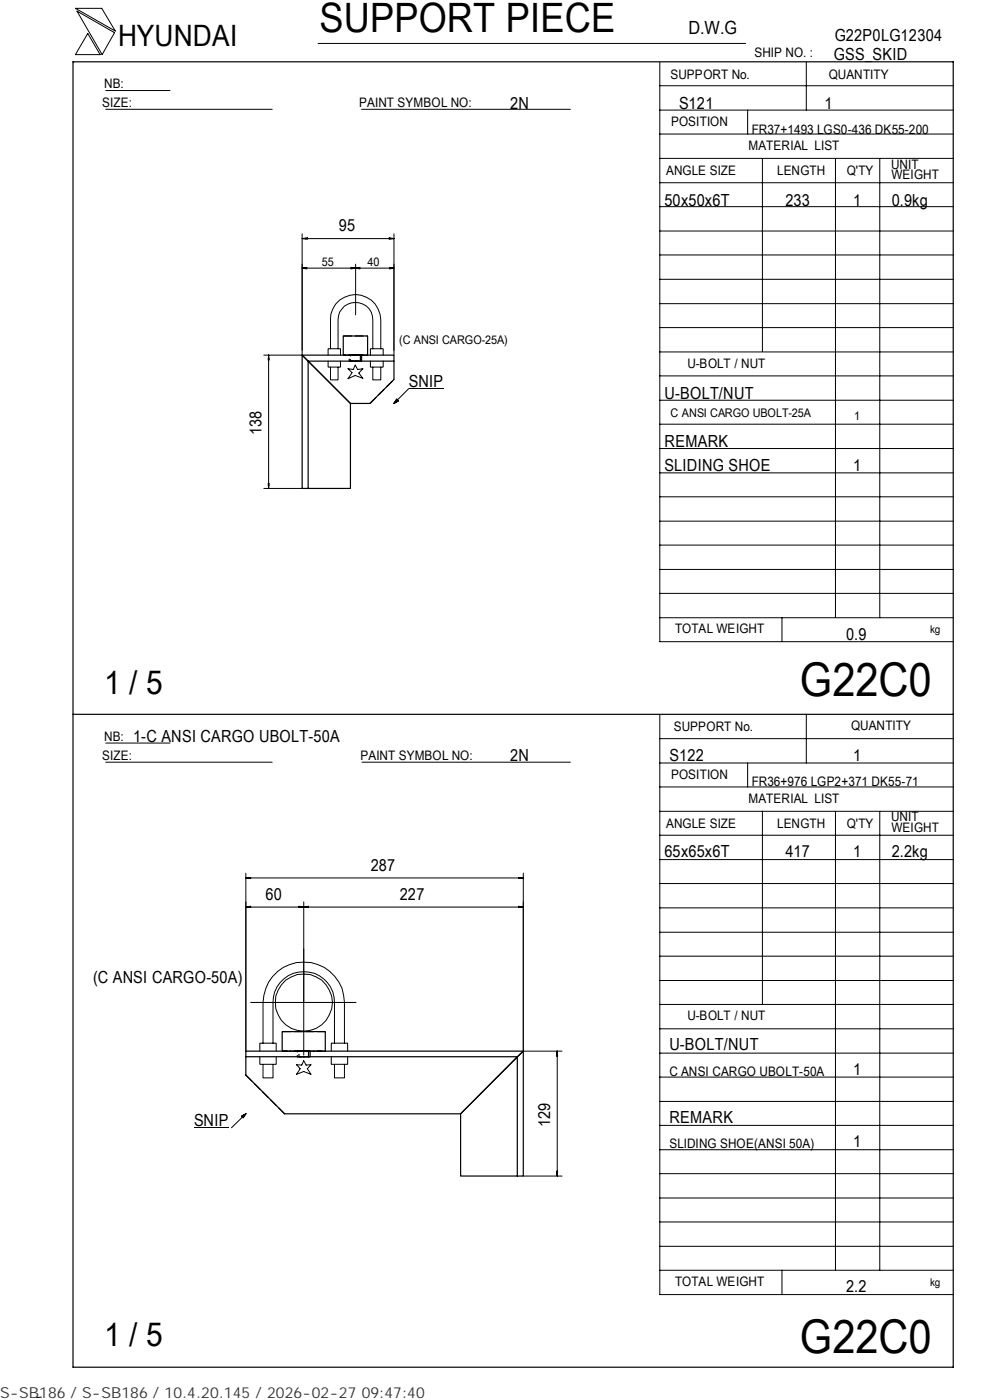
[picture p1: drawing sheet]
<svg xmlns="http://www.w3.org/2000/svg" width="210mm" height="297mm" viewBox="0 0 210 297" stroke-linecap="round" stroke-linejoin="round" font-family="sans-serif">
<g fill="none" stroke="#000" stroke-width=".21">
<path d="M16 1.8h5.6l2.9 4.8zM16.3 2.4l8 4.5-2.6 4.7zM18.6 7.1l2.6 4.5h-5.2zM22.4 19.2h13.7M67.5 9.2h90.6M139.9 18.2h62.3M139.9 13.2v122.9h62.3M171 13.1v10.3M22.4 23.2h35.3M76.7 23.2h44.3M139.9 38.8h62.3M139.9 33.6h62.3"/>
<path d="M139.9 28.4h62.3M139.9 23.4h62.3M158.6 23.4v5M161.7 33.6v41M177.2 33.7v97.4M186.6 33.7v97.4M64.1 56.9h19.5M64.1 49.6v25.7h-8.1M64.1 56.9l1 .2M64.1 50.6l1.1-.1v.2zM64.1 50.6h19.5M64.8 50.5v.2"/>
<path d="M65.1 56.7l-1 .2M74.4 56.7l1 .2M75.4 56.9l-1 .2M75.4 56v10.8M75.4 56.9l1 .2M76.4 56.7l-1 .2M82.5 50.5l1.1 .1-1.1 .1zM82.6 56.7l1 .2M82.9 50.5v.2M83.6 56.9l-1 .2M83.6 49.6v25.7M139.9 59.3h62.3"/>
<path d="M139.9 54.1h62.3M139.9 49h62.3M139.9 43.8h62.3M56.9 76.1h.2M57 75.3l.1 1.1h-.2zM57 75.3v28.3M69.6 76.6v1.3h2.6v-1.3M69.6 75.3v-1.3h2.6v1.3M70.1 74v-6.2a5.3 5.3 0 0 1 5.3-5.3 5.3 5.3 0 0 1 5.4 5.3v6.2M70.1 77.9v2.7h1.6v-2.7M71.7 74v-6.2a3.7 3.7 0 0 1 3.7-3.6 3.7 3.7 0 0 1 3.7 3.6v6.2M73.8 78.2l1.1 .2 .4-.9 .6 .9 1.1-.2-.9 1 .9 1.1-1.7-.6-1.5 .6 .9-1.2z"/>
<path d="M78.6 76.6v1.3h2.7v-1.3M78.6 75.3v-1.3h2.7v1.3M79.1 77.9v2.7h1.7v-2.7M139.9 79.7h62.3M139.9 74.7h62.3M139.9 69.5h62.3M139.9 64.4h62.3M84.1 84.7l.4 .4-.9 .5zM94.1 82.5h-7.4l-3.1 3.1M139.9 95.2h62.3M139.9 90h62.3M139.9 84.9h62.3"/>
<path d="M56 103.6h8.1M56.9 102.6h.2l-.1 1zM56.9 102.9h.2M139.9 100.3h62.3M139.9 115.6h62.3M139.9 110.6h62.3M139.9 105.4h62.3M139.9 131.1h62.3M139.9 125.9h62.3M139.9 120.8h62.3M165.9 131.1v5M22.4 157.6h13.7"/>
<path d="M139.9 151.7v122.9h62.3M139.9 156.7h62.3M171 151.5v10.4M22.4 161.7h35.3M76.8 161.7h44.2M139.9 177.2h62.3M139.9 172.1h62.3M139.9 167h62.3M139.9 161.9h62.3M158.6 161.9v5.1M161.7 172.1v41M177.2 172.2v97.3"/>
<path d="M186.6 172.2v97.3M52.1 185.2v37.8M52.1 186.3l1.1-.1v.1zM52.1 186.3h58.9M52.1 192.4l1.1-.1v.2zM52.1 192.4h58.9M52.8 186.2v.1M52.8 192.4h.1M63.4 192.3l1 .1-1 .1zM63.7 192.4h.1M64.4 192.4l1-.1v.2zM64.4 191.3v32.5"/>
<path d="M65.1 192.4h.1M110 192.3l1 .1-1 .1zM110 186.2l1 .1h-1zM110.3 186.2v.1M110.3 192.4h.1M111 185.2v37.8h8.2M139.9 182.4h62.3M139.9 197.8h62.3M139.9 192.6h62.3M139.9 187.4h62.3M53.2 212.7h22.3M139.9 218.3h62.3"/>
<path d="M139.9 213.1h62.3M139.9 208h62.3M139.9 202.9h62.3M41.1 239.3h7.4M51.2 236.8l.9-.5-.5 .8zM52.1 236.3l-3 3M55.1 224.2v1.6h3.5v-1.6M55.1 223v-1.7h3.5v1.7M55.8 221.3v-8.6a8.6 8.6 0 0 1 8.6-8.6 8.6 8.6 0 0 1 8.7 8.6v8.6M55.8 225.8v2.9h2.1v-2.9M57.9 221.3v-8.6a6.5 6.5 0 0 1 6.5-6.5 6.5 6.5 0 0 1 6.5 6.5v8.6M62.9 225.9l1.1 .1 .4-1 .5 1 1-.1-.7 .8 .7 1.2-1.5-.6-1.5 .6 .8-1.2z"/>
<path d="M70.3 224.2v1.6h3.4v-1.6M70.3 223v-1.7h3.4v1.7M70.9 225.8v2.9h2.2v-2.9M118.1 223.7h.1M118.2 223l.1 1h-.3zM118.2 223v26.5M139.9 238.7h62.3M139.9 233.7h62.3M139.9 228.5h62.3M139.9 223.4h62.3M111 249.5h8.2M118 248.5h.3l-.1 1z"/>
<path d="M118.1 248.8h.1M139.9 259.2h62.3M139.9 254.2h62.3M139.9 249h62.3M139.9 243.9h62.3M139.9 269.5h62.3M139.9 264.4h62.3M165.9 269.5v5.1M8.8 296.4l-1 .1"/>
<circle cx="64.4" cy="212.7" r="6.1"/>
</g>
<path d="M15.5 13.1h186.7v277h-186.7zM72.8 75.3v-4h5.2v4M83.6 76.6v3.9l-5.1 5.1h-4.2l-10.2-10.3h19.5v1.3h-18.2v27h8.9v-18l-10.2-10.3v28.3h1.3M15.5 151.5h186.7M52.1 224.2v3.9l8.3 8.2h37.3l12-12.1M52.1 223h58.9l-1.3 1.2h-57.6zM59.8 223v-4.1h9.2v4.1M109.7 224.2v25.3h-12v-13.2l13.3-13.3v26.5h-1.3" fill="none" stroke="#000" stroke-width=".25"/>
<path d="M74.3 75.3h2.1M76.4 76.6h-2.1" fill="none" stroke="#000" stroke-width=".25" stroke-dasharray="1.2 .3" stroke-linecap="butt"/>
<path d="M72.8 71.3h5.2M72.8 75.3h5.2h-5.2M75.4 76.6h-1.3v-1.3h2.6v1.3h-1.3M75.9 75.3h.5v1.3h-2.1v-1.3h1.6M78.5 85.6l5.1-5.1M59.8 218.9h9.2M52.1 228.1l8.3 8.2M59.8 223h9.2h-9.2M64.9 223h.5v1.2h-2v-1.2h1.5M65.7 223l.1 1.2h-2.7v-1.2h2.6" fill="none" stroke="#000" stroke-width=".25" stroke-dasharray="1.9 .6" stroke-linecap="butt"/>
<path d="M74.1 75.3h2.6M76.7 76.6h-2.6" fill="none" stroke="#000" stroke-width=".25" stroke-dasharray="1.4 .4" stroke-linecap="butt"/>
<path d="M63.4 223h2M65.4 224.2h-2" fill="none" stroke="#000" stroke-width=".25" stroke-dasharray="1.1 .3" stroke-linecap="butt"/>
<path d="M63.1 223h2.7M65.8 224.2h-2.7" fill="none" stroke="#000" stroke-width=".25" stroke-dasharray="1.5 .5" stroke-linecap="butt"/>
<path d="M83.7 84.8h.8v.8h-.8zM51.2 236.4h1v.8h-1z" fill="#000"/>
<g font-size="9.9">
<text x="169.7" y="147.6">G22C0</text>
<text x="169.7" y="286.9">G22C0</text>
</g>
<text font-size="8.6" x="67.7" y="6.9">SUPPORT PIECE</text>
<g font-size="7">
<text x="22.1" y="147.2">1 / 5</text>
<text x="22.1" y="285.6">1 / 5</text>
</g>
<text font-size="6.3" x="25.1" y="9.8">HYUNDAI</text>
<text font-size="3.9" x="146" y="7.3">D.W.G</text>
<g font-size="3.5">
<text x="177" y="8.7">G22P0LG12304</text>
<text x="176.9" y="12.8">GSS_SKID</text>
<text x="108.2" y="23.1">2N</text>
<text x="144" y="23.1">S121</text>
<text x="174.8" y="23.1">1</text>
<text x="141" y="43.6">50x50x6T</text>
<text x="166.6" y="43.6">233</text>
<text x="180.9" y="43.6">1</text>
<text x="189.1" y="43.6">0.9kg</text>
<text x="71.9" y="49.1">95</text>
<text x="86.7" y="82">SNIP</text>
<text x="141" y="84.6">U-BOLT/NUT</text>
<text x="55.5" y="92.4" transform="rotate(-90 55.5 92.4)">138</text>
<text x="141" y="94.8">REMARK</text>
<text x="141" y="99.9">SLIDING SHOE</text>
<text x="180.9" y="99.9">1</text>
<text x="179.5" y="135.8">0.9</text>
<text x="28.3" y="157.3">1-C ANSI CARGO UBOLT-50A</text>
<text x="108.2" y="161.4">2N</text>
<text x="142" y="161.4">S122</text>
<text x="180.9" y="161.4">1</text>
<text x="78.7" y="184.7">287</text>
<text x="141" y="181.9">65x65x6T</text>
<text x="166.6" y="181.9">417</text>
<text x="180.9" y="181.9">1</text>
<text x="189.1" y="181.9">2.2kg</text>
<text x="56.3" y="190.9">60</text>
<text x="84.8" y="190.9">227</text>
<text x="19.7" y="208.6">(C ANSI CARGO-50A)</text>
<text x="142" y="222.8">U-BOLT/NUT</text>
<text x="180.9" y="228">1</text>
<text x="41.1" y="238.8">SNIP</text>
<text x="116.7" y="239.1" transform="rotate(-90 116.7 239.1)">129</text>
<text x="142" y="238.3">REMARK</text>
<text x="180.9" y="243.3">1</text>
<text x="179.5" y="274.1">2.2</text>
</g>
<text font-size="3.2" fill="#323232" x="0" y="296.6">S-SB186 / S-SB186 / 10.4.20.145 / 2026-02-27 09:47:40</text>
<g font-size="2.8">
<text x="142.2" y="16.8">SUPPORT No.</text>
<text x="160" y="12.2">SHIP NO. :</text>
<text x="175.8" y="16.7">QUANTITY</text>
<text x="21.7" y="22.8">SIZE:</text>
<text x="22.1" y="18.7">NB:</text>
<text x="76.2" y="22.8">PAINT SYMBOL NO:</text>
<text x="142.3" y="26.8">POSITION</text>
<text x="159.4" y="28.4">FR37+1493 LGS0-436 DK55-200</text>
<text x="158.8" y="31.7">MATERIAL LIST</text>
<text x="189" y="35.8">UNIT</text>
<text x="141.3" y="37.2">ANGLE SIZE</text>
<text x="164.8" y="37.1">LENGTH</text>
<text x="179.6" y="37.1">Q'TY</text>
<text x="189.1" y="38">WEIGHT</text>
<text x="145.8" y="78">U-BOLT / NUT</text>
<text x="143.2" y="134.4">TOTAL WEIGHT</text>
<text x="142.9" y="155">SUPPORT No.</text>
<text x="180.5" y="154.9">QUANTITY</text>
<text x="21.7" y="161.3">SIZE:</text>
<text x="22.1" y="157.1">NB:</text>
<text x="76.5" y="161.2">PAINT SYMBOL NO:</text>
<text x="142.3" y="165.3">POSITION</text>
<text x="159.4" y="166.7">FR36+976 LGP2+371 DK55-71</text>
<text x="158.8" y="170.3">MATERIAL LIST</text>
<text x="141.3" y="175.7">ANGLE SIZE</text>
<text x="164.8" y="175.6">LENGTH</text>
<text x="179.6" y="175.6">Q'TY</text>
<text x="189" y="174.2">UNIT</text>
<text x="189.1" y="176.5">WEIGHT</text>
<text x="145.8" y="216.5">U-BOLT / NUT</text>
<text x="142" y="228.2">C ANSI CARGO UBOLT-50A</text>
<text x="142" y="243.5">SLIDING SHOE(ANSI 50A)</text>
<text x="143.2" y="272.9">TOTAL WEIGHT</text>
</g>
<text font-size="2.6" x="181.2" y="89.1">1</text>
<g font-size="2.5">
<text x="68.2" y="56.4">55</text>
<text x="78" y="56.4">40</text>
<text x="84.7" y="72.9">(C ANSI CARGO-25A)</text>
<text x="142.2" y="88.5">C ANSI CARGO UBOLT-25A</text>
</g>
<g font-size="2.3">
<text x="197.3" y="134.3">kg</text>
<text x="197.3" y="272.8">kg</text>
</g>
</svg>
